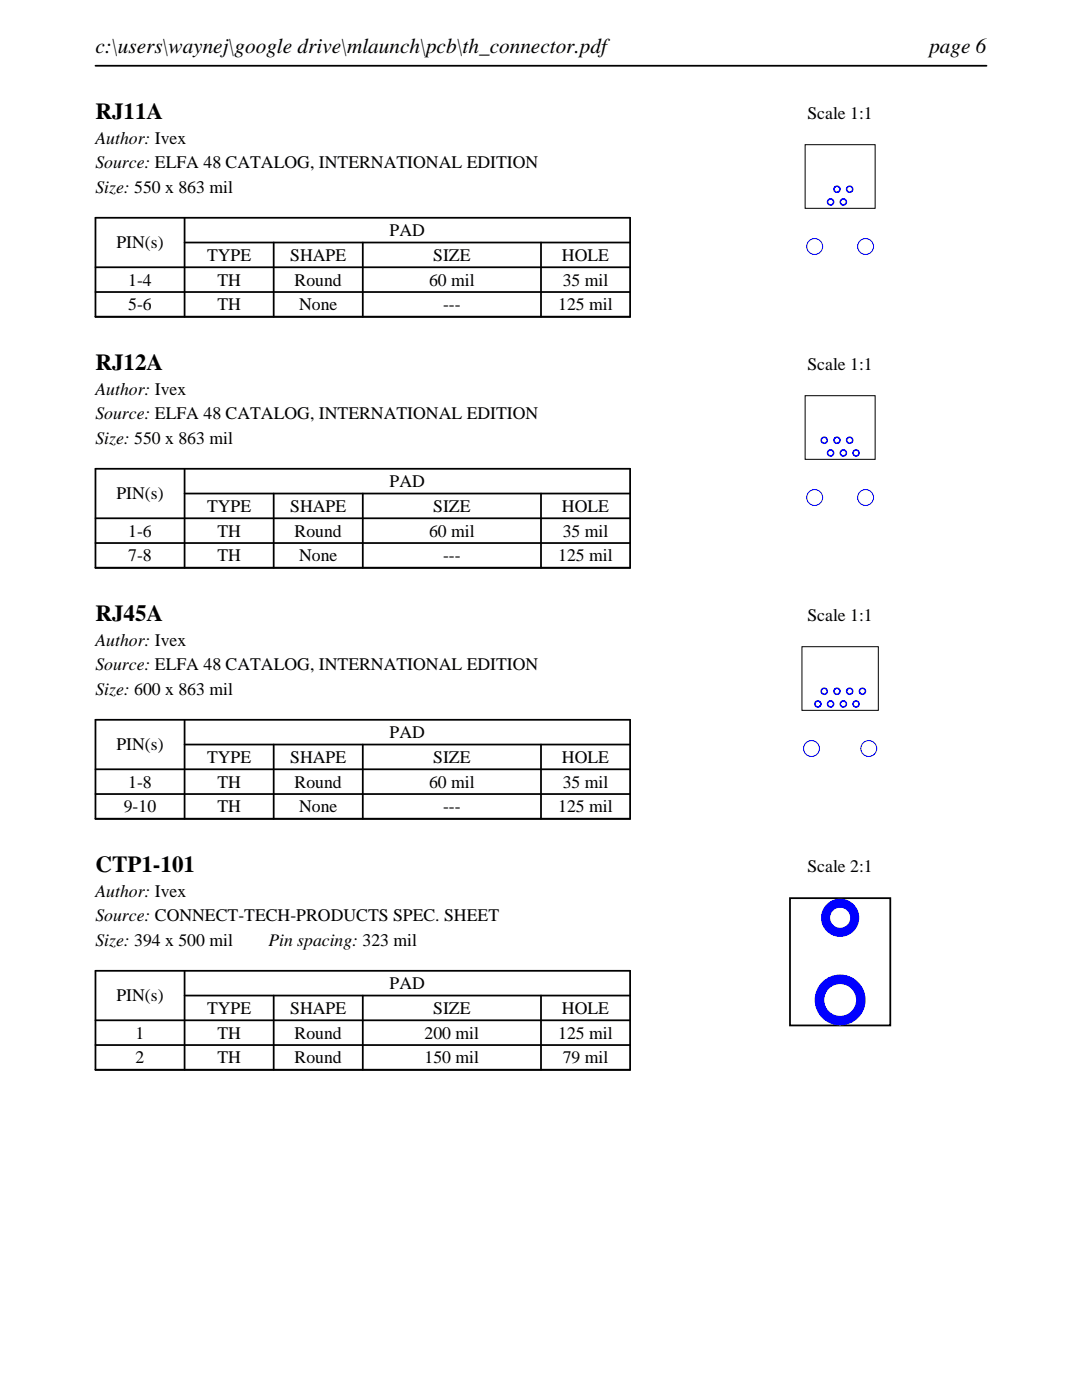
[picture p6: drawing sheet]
<svg xmlns="http://www.w3.org/2000/svg" width="216mm" height="279mm" viewBox="0 0 216 279" stroke-linecap="round" stroke-linejoin="round" font-family="sans-serif">
<path d="M19 13.1h177.8M19 43.5h106.7v19.7h-106.7zM19 53.3h106.7M19 58.3h106.7M36.8 48.4h88.9M36.8 43.5v19.7M54.6 48.4v14.8M72.4 48.4v14.8M107.9 48.4v14.8" fill="none" stroke="#000" stroke-width=".35"/>
<path d="M160.7 28.9h13.9v12.7h-13.9z" fill="none" stroke="#000" stroke-width=".2"/>
<g fill="#00f">
<path d="M165 40.3a.76 .76 0 0 0 1.5 0 .76 .76 0 0 0-1.5 0zM165.3 40.3a.45 .45 0 0 1 .9 0 .45 .45 0 0 1-.9 0z"/>
<path d="M166.2 37.8a.8 .8 0 0 0 1.6 0 .8 .8 0 0 0-1.6 0zM166.6 37.8a.44 .44 0 0 1 .8 0 .44 .44 0 0 1-.8 0z"/>
<path d="M167.5 40.3a.76 .76 0 0 0 1.5 0 .76 .76 0 0 0-1.5 0zM167.8 40.3a.45 .45 0 0 1 .9 0 .45 .45 0 0 1-.9 0z"/>
<path d="M168.8 37.8a.76 .76 0 0 0 1.5 0 .76 .76 0 0 0-1.5 0zM169.1 37.8a.45 .45 0 0 1 .9 0 .45 .45 0 0 1-.9 0z"/>
</g>
<g fill="none" stroke="#00f" stroke-width=".2">
<circle cx="162.6" cy="49.2" r="1.59"/>
<circle cx="172.7" cy="49.2" r="1.59"/>
</g>
<path d="M19 93.6h106.7v19.7h-106.7zM36.8 98.5h88.9M36.8 93.6v19.7M54.6 98.5v14.8M72.4 98.5v14.8M107.9 98.5v14.8M19 103.4h106.7M19 108.4h106.7" fill="none" stroke="#000" stroke-width=".35"/>
<path d="M160.7 79h13.9v12.7h-13.9z" fill="none" stroke="#000" stroke-width=".2"/>
<g fill="#00f">
<path d="M165 90.4a.76 .76 0 0 0 1.5 0 .76 .76 0 0 0-1.5 0zM165.3 90.4a.45 .45 0 0 1 .9 0 .45 .45 0 0 1-.9 0z"/>
<path d="M163.7 87.9a.76 .76 0 0 0 1.5 0 .76 .76 0 0 0-1.5 0zM164 87.9a.45 .45 0 0 1 .9 0 .45 .45 0 0 1-.9 0z"/>
<path d="M167.5 90.4a.76 .76 0 0 0 1.5 0 .76 .76 0 0 0-1.5 0zM167.8 90.4a.45 .45 0 0 1 .9 0 .45 .45 0 0 1-.9 0z"/>
<path d="M166.2 87.9a.8 .8 0 0 0 1.6 0 .8 .8 0 0 0-1.6 0zM166.6 87.9a.44 .44 0 0 1 .8 0 .44 .44 0 0 1-.8 0z"/>
<path d="M170.1 90.4a.76 .76 0 0 0 1.5 0 .76 .76 0 0 0-1.5 0zM170.4 90.4a.45 .45 0 0 1 .9 0 .45 .45 0 0 1-.9 0z"/>
<path d="M168.8 87.9a.76 .76 0 0 0 1.5 0 .76 .76 0 0 0-1.5 0zM169.1 87.9a.45 .45 0 0 1 .9 0 .45 .45 0 0 1-.9 0z"/>
</g>
<g fill="none" stroke="#00f" stroke-width=".2">
<circle cx="162.6" cy="99.3" r="1.59"/>
<circle cx="172.7" cy="99.3" r="1.59"/>
</g>
<path d="M19 143.7h106.7v19.7h-106.7zM19 153.5h106.7M19 158.5h106.7M36.8 148.6h88.9M36.8 143.7v19.7M54.6 148.6v14.8M72.4 148.6v14.8M107.9 148.6v14.8" fill="none" stroke="#000" stroke-width=".35"/>
<path d="M160 129.1h15.3v12.7h-15.3z" fill="none" stroke="#000" stroke-width=".2"/>
<g fill="#00f">
<path d="M162.4 140.5a.8 .8 0 0 0 1.6 0 .8 .8 0 0 0-1.6 0zM162.8 140.5a.44 .44 0 0 1 .8 0 .44 .44 0 0 1-.8 0z"/>
<path d="M163.7 138a.76 .76 0 0 0 1.5 0 .76 .76 0 0 0-1.5 0zM164 138a.45 .45 0 0 1 .9 0 .45 .45 0 0 1-.9 0z"/>
<path d="M165 140.5a.76 .76 0 0 0 1.5 0 .76 .76 0 0 0-1.5 0zM165.3 140.5a.45 .45 0 0 1 .9 0 .45 .45 0 0 1-.9 0z"/>
<path d="M166.2 138a.8 .8 0 0 0 1.6 0 .8 .8 0 0 0-1.6 0zM166.6 138a.44 .44 0 0 1 .8 0 .44 .44 0 0 1-.8 0z"/>
<path d="M167.5 140.5a.76 .76 0 0 0 1.5 0 .76 .76 0 0 0-1.5 0zM167.8 140.5a.45 .45 0 0 1 .9 0 .45 .45 0 0 1-.9 0z"/>
<path d="M168.8 138a.76 .76 0 0 0 1.5 0 .76 .76 0 0 0-1.5 0zM169.1 138a.45 .45 0 0 1 .9 0 .45 .45 0 0 1-.9 0z"/>
<path d="M170.1 140.5a.76 .76 0 0 0 1.5 0 .76 .76 0 0 0-1.5 0zM170.4 140.5a.45 .45 0 0 1 .9 0 .45 .45 0 0 1-.9 0z"/>
<path d="M171.3 138a.76 .76 0 0 0 1.5 0 .76 .76 0 0 0-1.5 0zM171.6 138a.45 .45 0 0 1 .9 0 .45 .45 0 0 1-.9 0z"/>
</g>
<g fill="none" stroke="#00f" stroke-width=".2">
<circle cx="161.9" cy="149.4" r="1.59"/>
<circle cx="173.4" cy="149.4" r="1.59"/>
</g>
<path d="M19 193.7h106.7v19.8h-106.7zM36.8 198.7h88.9M36.8 193.7v19.8M54.6 198.7v14.8M72.4 198.7v14.8M107.9 198.7v14.8M19 203.6h106.7M19 208.6h106.7" fill="none" stroke="#000" stroke-width=".35"/>
<path d="M157.6 179.2h20v25.4h-20z" fill="none" stroke="#000" stroke-width=".36"/>
<g fill="#00f">
<path d="M162.6 199.6a5.1 5.1 0 0 0 10.1 0 5.1 5.1 0 0 0-10.1 0zM164.5 199.6a3.2 3.2 0 0 1 6.3 0 3.2 3.2 0 0 1-6.3 0z"/>
<path d="M163.8 183.2a3.8 3.8 0 0 0 7.7 0 3.8 3.8 0 0 0-7.7 0zM165.6 183.2a2.01 2.01 0 0 1 4 0 2.01 2.01 0 0 1-4 0z"/>
</g>
<g font-size="4.6">
<text x="19" y="23.7">RJ11A</text>
<text x="19" y="73.8">RJ12A</text>
<text x="19" y="123.9">RJ45A</text>
<text x="19" y="174">CTP1-101</text>
</g>
<g font-size="4.2">
<text x="19" y="10.6">c:\users\waynej\google drive\mlaunch\pcb\th_connector.pdf</text>
<text x="185.4" y="10.6">page 6</text>
</g>
<g font-size="3.5">
<text x="161.1" y="23.7">Scale 1:1</text>
<text x="19" y="28.6">Author: Ivex</text>
<text x="19" y="33.6">Source: ELFA 48 CATALOG, INTERNATIONAL EDITION</text>
<text x="19" y="38.5">Size: 550 x 863 mil</text>
<text x="77.8" y="47.1">PAD</text>
<text x="23.2" y="49.6">PIN(s)</text>
<text x="41.3" y="52.1">TYPE</text>
<text x="57.9" y="52.1">SHAPE</text>
<text x="86.4" y="52.1">SIZE</text>
<text x="112.1" y="52.1">HOLE</text>
<text x="25.6" y="57">1-4</text>
<text x="43.4" y="57">TH</text>
<text x="58.8" y="57">Round</text>
<text x="85.6" y="57">60 mil</text>
<text x="112.3" y="57">35 mil</text>
<text x="25.6" y="61.9">5-6</text>
<text x="43.4" y="61.9">TH</text>
<text x="59.7" y="61.9">None</text>
<text x="88.4" y="61.9">---</text>
<text x="111.4" y="61.9">125 mil</text>
<text x="161.1" y="73.8">Scale 1:1</text>
<text x="19" y="78.7">Author: Ivex</text>
<text x="19" y="83.7">Source: ELFA 48 CATALOG, INTERNATIONAL EDITION</text>
<text x="19" y="88.6">Size: 550 x 863 mil</text>
<text x="23.2" y="99.7">PIN(s)</text>
<text x="77.8" y="97.2">PAD</text>
<text x="25.6" y="107.1">1-6</text>
<text x="41.3" y="102.2">TYPE</text>
<text x="43.4" y="107.1">TH</text>
<text x="57.9" y="102.2">SHAPE</text>
<text x="58.8" y="107.1">Round</text>
<text x="85.6" y="107.1">60 mil</text>
<text x="86.4" y="102.2">SIZE</text>
<text x="112.1" y="102.2">HOLE</text>
<text x="112.3" y="107.1">35 mil</text>
<text x="25.6" y="112">7-8</text>
<text x="43.4" y="112">TH</text>
<text x="59.7" y="112">None</text>
<text x="88.4" y="112">---</text>
<text x="111.4" y="112">125 mil</text>
<text x="161.1" y="123.9">Scale 1:1</text>
<text x="19" y="128.8">Author: Ivex</text>
<text x="19" y="133.8">Source: ELFA 48 CATALOG, INTERNATIONAL EDITION</text>
<text x="19" y="138.7">Size: 600 x 863 mil</text>
<text x="23.2" y="149.8">PIN(s)</text>
<text x="77.8" y="147.3">PAD</text>
<text x="41.3" y="152.3">TYPE</text>
<text x="57.9" y="152.3">SHAPE</text>
<text x="86.4" y="152.3">SIZE</text>
<text x="112.1" y="152.3">HOLE</text>
<text x="25.6" y="157.2">1-8</text>
<text x="43.4" y="157.2">TH</text>
<text x="58.8" y="157.2">Round</text>
<text x="85.6" y="157.2">60 mil</text>
<text x="112.3" y="157.2">35 mil</text>
<text x="24.7" y="162.1">9-10</text>
<text x="43.4" y="162.1">TH</text>
<text x="59.7" y="162.1">None</text>
<text x="88.4" y="162.1">---</text>
<text x="111.4" y="162.1">125 mil</text>
<text x="161.1" y="174">Scale 2:1</text>
<text x="19" y="178.9">Author: Ivex</text>
<text x="19" y="183.9">Source: CONNECT-TECH-PRODUCTS SPEC. SHEET</text>
<text x="19" y="188.8">Size: 394 x 500 mil</text>
<text x="53.5" y="188.8">Pin spacing: 323 mil</text>
<text x="77.8" y="197.4">PAD</text>
<text x="23.2" y="199.9">PIN(s)</text>
<text x="41.3" y="202.4">TYPE</text>
<text x="57.9" y="202.4">SHAPE</text>
<text x="86.4" y="202.4">SIZE</text>
<text x="112.1" y="202.4">HOLE</text>
<text x="27.1" y="207.3">1</text>
<text x="43.4" y="207.3">TH</text>
<text x="58.8" y="207.3">Round</text>
<text x="84.7" y="207.3">200 mil</text>
<text x="111.4" y="207.3">125 mil</text>
<text x="27.1" y="212.2">2</text>
<text x="43.4" y="212.2">TH</text>
<text x="58.8" y="212.2">Round</text>
<text x="84.7" y="212.2">150 mil</text>
<text x="112.3" y="212.2">79 mil</text>
</g>
</svg>
